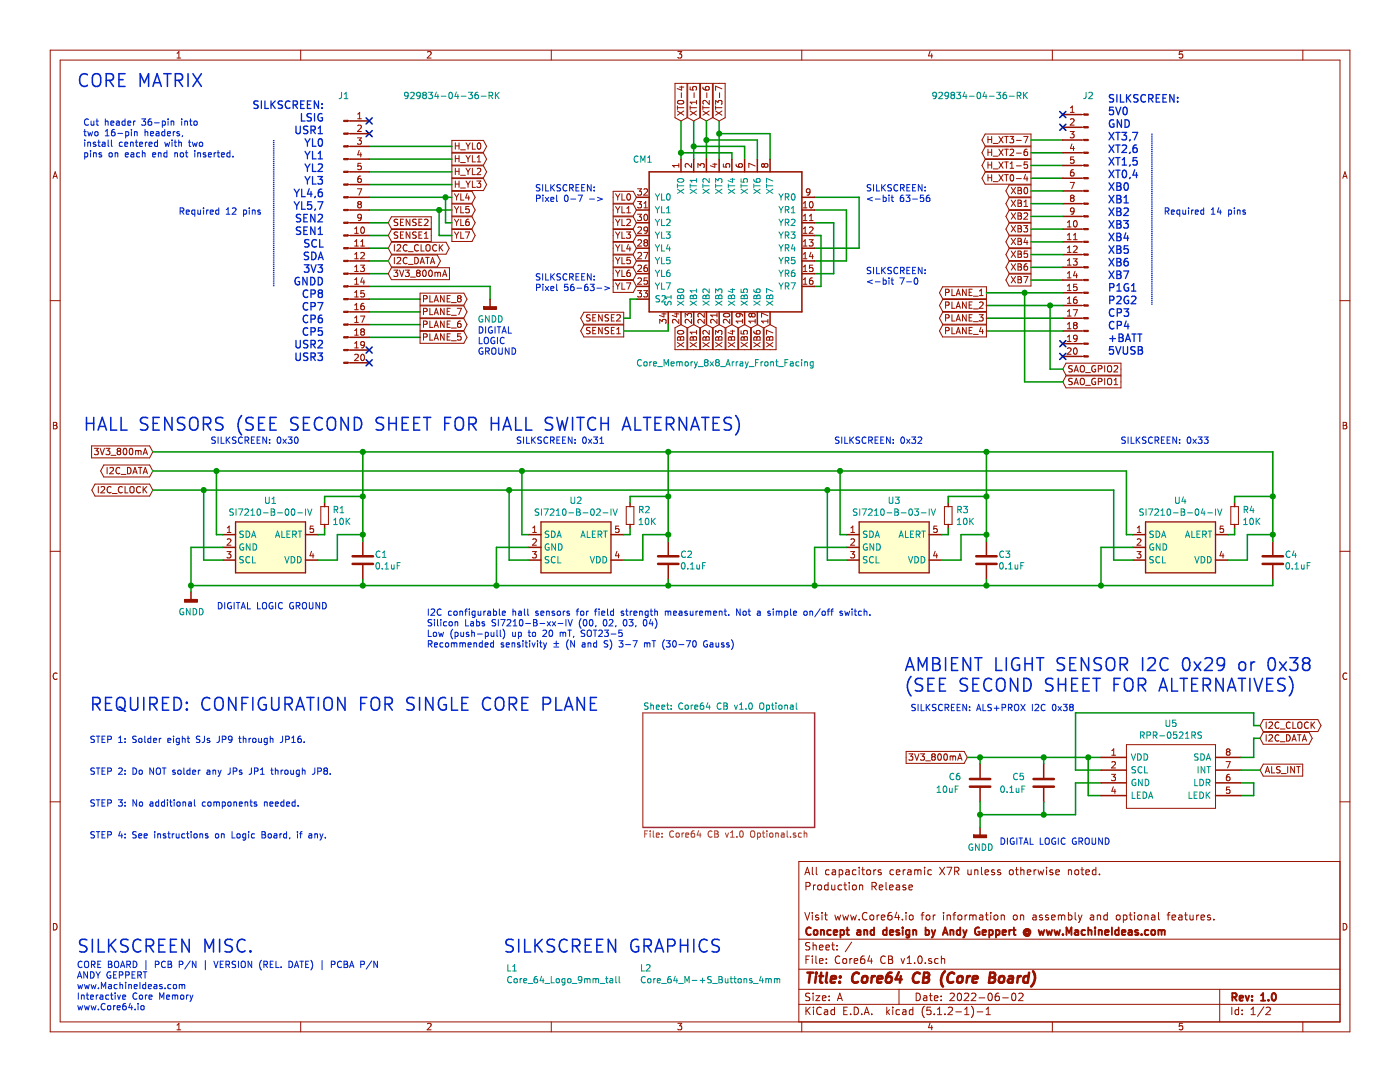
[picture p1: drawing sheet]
EESchema Schematic File Version 4
LIBS:Core64 CB v1.0-cache
EELAYER 29 0
EELAYER END
$Descr A 11000 8500
encoding utf-8
Sheet 1 2
Title "Core64 CB (Core Board)"
Date "2022-06-02"
Rev "1.0"
Comp "Concept and design by Andy Geppert @ www.MachineIdeas.com"
Comment1 "Visit www.Core64.io for information on assembly and optional features."
Comment2 ""
Comment3 "Production Release"
Comment4 "All capacitors ceramic X7R unless otherwise noted."
$EndDescr
Text GLabel 5350 2550 3    50   Input ~ 0
XB0
Text GLabel 5450 2550 3    50   Input ~ 0
XB1
Text GLabel 5550 2550 3    50   Input ~ 0
XB2
Text GLabel 5650 2550 3    50   Input ~ 0
XB3
Text GLabel 5750 2550 3    50   Input ~ 0
XB4
Text GLabel 5850 2550 3    50   Input ~ 0
XB5
Text GLabel 5950 2550 3    50   Input ~ 0
XB6
Text GLabel 6050 2550 3    50   Input ~ 0
XB7
Text GLabel 5650 950  1    50   Input ~ 0
XT3-7
Text GLabel 5550 950  1    50   Input ~ 0
XT2-6
Text GLabel 5450 950  1    50   Input ~ 0
XT1-5
Text GLabel 5350 950  1    50   Input ~ 0
XT0-4
Text GLabel 8100 1800 0    50   Output ~ 0
XB3
Text GLabel 8100 1700 0    50   Output ~ 0
XB2
Text GLabel 8100 1600 0    50   Output ~ 0
XB1
Text GLabel 8100 1500 0    50   Output ~ 0
XB0
Text GLabel 8100 1900 0    50   Output ~ 0
XB4
Text GLabel 8100 2000 0    50   Output ~ 0
XB5
Text GLabel 8100 2100 0    50   Output ~ 0
XB6
Text GLabel 8100 2200 0    50   Output ~ 0
XB7
Text GLabel 8100 1400 0    50   Output ~ 0
H_XT0-4
Text GLabel 8100 1300 0    50   Output ~ 0
H_XT1-5
Text GLabel 8100 1200 0    50   Output ~ 0
H_XT2-6
Text GLabel 8100 1100 0    50   Output ~ 0
H_XT3-7
Wire Wire Line
	5350 1200 5750 1200
Wire Wire Line
	5750 1200 5750 1250
Wire Wire Line
	5350 1200 5350 1250
Wire Wire Line
	5450 1250 5450 1150
Wire Wire Line
	5450 1150 5850 1150
Wire Wire Line
	5850 1150 5850 1250
Wire Wire Line
	5550 1250 5550 1100
Wire Wire Line
	5550 1100 5950 1100
Wire Wire Line
	5950 1100 5950 1250
Wire Wire Line
	5650 1250 5650 1050
Wire Wire Line
	5650 1050 6050 1050
Wire Wire Line
	6050 1050 6050 1250
Wire Wire Line
	5350 1200 5350 950 
Connection ~ 5350 1200
Wire Wire Line
	5450 1150 5450 950 
Connection ~ 5450 1150
Wire Wire Line
	5550 1100 5550 950 
Connection ~ 5550 1100
Wire Wire Line
	5650 1050 5650 950 
Connection ~ 5650 1050
Wire Wire Line
	8100 1100 8350 1100
Wire Wire Line
	8100 1200 8350 1200
Wire Wire Line
	8100 1300 8350 1300
Wire Wire Line
	8100 1400 8350 1400
Text GLabel 5000 2250 0    50   Input ~ 0
YL7
Text GLabel 5000 2150 0    50   Input ~ 0
YL6
Text GLabel 5000 2050 0    50   Input ~ 0
YL5
Text GLabel 5000 1950 0    50   Input ~ 0
YL4
Text GLabel 5000 1850 0    50   Input ~ 0
YL3
Text GLabel 5000 1750 0    50   Input ~ 0
YL2
Text GLabel 5000 1650 0    50   Input ~ 0
YL1
Text GLabel 5000 1550 0    50   Input ~ 0
YL0
Text GLabel 3550 1250 2    50   Output ~ 0
H_YL1
Text GLabel 3550 1150 2    50   Output ~ 0
H_YL0
Text GLabel 3550 1350 2    50   Output ~ 0
H_YL2
Text GLabel 3550 1450 2    50   Output ~ 0
H_YL3
Text GLabel 3550 1550 2    50   Output ~ 0
YL4
Text GLabel 3550 1650 2    50   Output ~ 0
YL5
Text GLabel 3550 1750 2    50   Output ~ 0
YL6
Text GLabel 3550 1850 2    50   Output ~ 0
YL7
Wire Wire Line
	3500 1550 3500 1750
Wire Wire Line
	3500 1750 3550 1750
Wire Wire Line
	3550 1150 2900 1150
Wire Wire Line
	2900 1250 3550 1250
Wire Wire Line
	2900 1350 3550 1350
Wire Wire Line
	3550 1450 2900 1450
Wire Wire Line
	3550 1550 3500 1550
Wire Wire Line
	3500 1550 2900 1550
Connection ~ 3500 1550
Wire Wire Line
	6750 1950 6400 1950
Wire Wire Line
	6750 1550 6750 1950
Wire Wire Line
	6400 1550 6750 1550
Wire Wire Line
	6650 1650 6400 1650
Wire Wire Line
	6650 2050 6650 1650
Wire Wire Line
	6400 2050 6650 2050
Wire Wire Line
	6550 1750 6400 1750
Wire Wire Line
	6550 2150 6550 1750
Wire Wire Line
	6400 2150 6550 2150
Wire Wire Line
	6450 1850 6400 1850
Wire Wire Line
	6450 2250 6450 1850
Wire Wire Line
	6400 2250 6450 2250
Wire Wire Line
	3450 1850 3550 1850
Wire Wire Line
	3450 1650 3450 1850
Wire Wire Line
	3550 1650 3450 1650
Text Notes 2550 2850 2    59   ~ 0
SILKSCREEN:\nLSIG\nUSR1\nYL0\nYL1\nYL2\nYL3\nYL4,6\nYL5,7\nSEN2\nSEN1\nSCL\nSDA\n3V3\nGNDD\nCP8\nCP7\nCP6\nCP5\nUSR2\nUSR3
Wire Wire Line
	3450 1650 2900 1650
Connection ~ 3450 1650
Wire Wire Line
	8100 2200 8350 2200
Wire Wire Line
	8100 2100 8350 2100
$Comp
L Connector:Conn_01x20_Male J2
U 1 1
P 8550 1800
F 0 "J2" H 8550 2850 50  0000 C CNN
F 1 "929834-04-36-RK" H 9400 2850 50  0000 C CNN
F 2 "Connector_PinHeader_2.54mm:PinHeader_1x20_P2.54mm_Vertical_SMD_and_TH_Pin1Right" H 8550 1800 50  0001 C CNN
F 3 "~" H 8550 1800 50  0001 C CNN
F 4 "Amphenol ICC (FCI)" H 8550 1800 50  0001 C CNN "Alt. Manufacturer"
F 5 "77311-420-36LF" H 8550 1800 50  0001 C CNN "Alt. Mfg P/N"
F 6 "929834-04-36-RK" H 8550 1800 50  0001 C CNN "Mfg P/N"
F 7 "NO" H 8550 1800 50  0001 C CNN "Insert"
F 8 "3M" H 8550 1800 50  0001 C CNN "Manufacturer_Name"
F 9 "Mouser" H 8550 1800 50  0001 C CNN "Supplier (Primary)"
F 10 "517-929834-04-36-RK" H 8550 1800 50  0001 C CNN "Supplier SKU (Primary)"
	1    8550 1800
	-1   0    0    -1  
$EndComp
$Comp
L CORE_64_LIBRARY:Core_Memory_8x8_Array_Front_Facing CM1
U 1 1
P 5700 1900
F 0 "CM1" H 5050 2550 50  0000 C CNN
F 1 "Core_Memory_8x8_Array_Front_Facing" H 5700 950 50  0000 C CNN
F 2 "Core_Memory_8x8_Array:core_64_6.75mm_square_v0.5_front_facing" H 5750 1950 50  0001 C CNN
F 3 "" H 5750 1950 50  0001 C CNN
F 4 "NO" H 5700 1900 50  0001 C CNN "Insert"
F 5 "Opening for the cores and wire grid" H 5700 1900 50  0001 C CNN "Description"
	1    5700 1900
	1    0    0    -1  
$EndComp
Text GLabel 4900 2600 0    50   Output ~ 0
SENSE1
Text GLabel 4900 2500 0    50   Output ~ 0
SENSE2
Wire Wire Line
	4900 2600 5250 2600
Wire Wire Line
	5250 2600 5250 2550
Wire Wire Line
	8350 1500 8100 1500
Wire Wire Line
	8350 1600 8100 1600
Wire Wire Line
	8350 1700 8100 1700
Wire Wire Line
	8100 1800 8350 1800
Wire Wire Line
	8350 1900 8100 1900
Wire Wire Line
	8100 2000 8350 2000
Text GLabel 3050 1850 2    50   Input ~ 0
SENSE1
Text GLabel 3050 1750 2    50   Input ~ 0
SENSE2
Wire Wire Line
	5000 2350 4950 2350
Wire Wire Line
	4950 2350 4950 2500
Wire Wire Line
	4950 2500 4900 2500
Wire Wire Line
	3050 1850 2900 1850
Wire Wire Line
	3850 2250 3850 2350
Wire Wire Line
	2900 2150 3050 2150
Wire Wire Line
	2900 2250 3850 2250
Wire Wire Line
	2900 2350 3300 2350
Wire Wire Line
	3300 2450 2900 2450
Wire Wire Line
	2900 2550 3300 2550
Wire Wire Line
	3300 2650 2900 2650
Wire Wire Line
	2900 1750 3050 1750
Text GLabel 3050 1950 2    50   BiDi ~ 0
I2C_CLOCK
Text GLabel 3050 2050 2    50   BiDi ~ 0
I2C_DATA
Wire Wire Line
	2900 1950 3050 1950
Wire Wire Line
	2900 2050 3050 2050
Text GLabel 3050 2150 2    50   Input ~ 0
3V3_800mA
Text Notes 1700 4800 0    50   ~ 0
DIGITAL LOGIC GROUND
$Comp
L Sensor_Magnetic:SI7210 U1
U 1 1
P 2150 4200
F 0 "U1" H 2125 4470 50  0000 C CNN
F 1 "SI7210-B-00-IV" H 2125 4377 50  0000 C CNN
F 2 "Package_TO_SOT_SMD:SOT-23-5" H 2150 3850 50  0001 C CNN
F 3 "http://www.infineon.com/dgdl/Infineon-TLV493D-A1B6-DS-v01_00-EN.pdf?fileId=5546d462525dbac40152a6b85c760e80" H 2000 4700 50  0001 C CNN
F 4 "YES" H 2150 4200 50  0001 C CNN "Insert"
F 5 "Silicon Labs" H 2150 4200 50  0001 C CNN "Manufacturer_Name"
F 6 "SI7210-B-00-IV" H 2150 4200 50  0001 C CNN "Mfg P/N"
F 7 "None" H 2150 4200 50  0001 C CNN "Alt. Manufacturer"
F 8 "None" H 2150 4200 50  0001 C CNN "Alt. Mfg P/N"
F 9 "Si7210 Series I2C Hall Effect Magnetic Position and Temperature Sensor" H 2150 4200 50  0001 C CNN "Description"
F 10 "Arrow" H 2150 4200 50  0001 C CNN "Supplier (2nd)"
F 11 "Newark" H 2150 4200 50  0001 C CNN "Supplier (Primary)"
F 12 "si7210-b-00-iv" H 2150 4200 50  0001 C CNN "Supplier SKU (2nd)"
F 13 "31AC1357" H 2150 4200 50  0001 C CNN "Supplier SKU (Primary)"
	1    2150 4200
	1    0    0    -1  
$EndComp
Text GLabel 1200 3850 0    50   BiDi ~ 0
I2C_CLOCK
$Comp
L power:GNDD #PWR03
U 1 1
P 1500 4650
F 0 "#PWR03" H 1500 4400 50  0001 C CNN
F 1 "GNDD" H 1504 4495 50  0000 C CNN
F 2 "" H 1500 4650 50  0001 C CNN
F 3 "" H 1500 4650 50  0001 C CNN
	1    1500 4650
	1    0    0    -1  
$EndComp
Text GLabel 1200 3550 0    50   Input ~ 0
3V3_800mA
Wire Wire Line
	1750 4300 1500 4300
Wire Wire Line
	2650 4400 2650 4200
Wire Wire Line
	2850 3550 1200 3550
$Comp
L Sensor_Magnetic:SI7210 U2
U 1 1
P 4550 4200
F 0 "U2" H 4525 4470 50  0000 C CNN
F 1 "SI7210-B-02-IV" H 4525 4377 50  0000 C CNN
F 2 "Package_TO_SOT_SMD:SOT-23-5" H 4550 3850 50  0001 C CNN
F 3 "http://www.infineon.com/dgdl/Infineon-TLV493D-A1B6-DS-v01_00-EN.pdf?fileId=5546d462525dbac40152a6b85c760e80" H 4400 4700 50  0001 C CNN
F 4 "YES" H 4550 4200 50  0001 C CNN "Insert"
F 5 "Silicon Labs" H 4550 4200 50  0001 C CNN "Manufacturer_Name"
F 6 "SI7210-B-02-IV" H 4550 4200 50  0001 C CNN "Mfg P/N"
F 7 "None" H 4550 4200 50  0001 C CNN "Alt. Manufacturer"
F 8 "None" H 4550 4200 50  0001 C CNN "Alt. Mfg P/N"
F 9 "Si7210 Series I2C Hall Effect Magnetic Position and Temperature Sensor" H 4550 4200 50  0001 C CNN "Description"
F 10 "Mouser" H 4550 4200 50  0001 C CNN "Supplier (2nd)"
F 11 "Newark" H 4550 4200 50  0001 C CNN "Supplier (Primary)"
F 12 "634-SI7210-B-02-IV" H 4550 4200 50  0001 C CNN "Supplier SKU (2nd)"
F 13 "31AC1359" H 4550 4200 50  0001 C CNN "Supplier SKU (Primary)"
	1    4550 4200
	1    0    0    -1  
$EndComp
$Comp
L Sensor_Magnetic:SI7210 U3
U 1 1
P 7050 4200
F 0 "U3" H 7025 4470 50  0000 C CNN
F 1 "SI7210-B-03-IV" H 7025 4377 50  0000 C CNN
F 2 "Package_TO_SOT_SMD:SOT-23-5" H 7050 3850 50  0001 C CNN
F 3 "http://www.infineon.com/dgdl/Infineon-TLV493D-A1B6-DS-v01_00-EN.pdf?fileId=5546d462525dbac40152a6b85c760e80" H 6900 4700 50  0001 C CNN
F 4 "YES" H 7050 4200 50  0001 C CNN "Insert"
F 5 "Silicon Labs" H 7050 4200 50  0001 C CNN "Manufacturer_Name"
F 6 "SI7210-B-03-IV" H 7050 4200 50  0001 C CNN "Mfg P/N"
F 7 "None" H 7050 4200 50  0001 C CNN "Alt. Manufacturer"
F 8 "None" H 7050 4200 50  0001 C CNN "Alt. Mfg P/N"
F 9 "Si7210 Series I2C Hall Effect Magnetic Position and Temperature Sensor" H 7050 4200 50  0001 C CNN "Description"
F 10 "Mouser" H 7050 4200 50  0001 C CNN "Supplier (2nd)"
F 11 "Newark" H 7050 4200 50  0001 C CNN "Supplier (Primary)"
F 12 "634-SI7210-B-03-IV" H 7050 4200 50  0001 C CNN "Supplier SKU (2nd)"
F 13 "31AC1360" H 7050 4200 50  0001 C CNN "Supplier SKU (Primary)"
	1    7050 4200
	1    0    0    -1  
$EndComp
$Comp
L Sensor_Magnetic:SI7210 U4
U 1 1
P 9300 4200
F 0 "U4" H 9275 4470 50  0000 C CNN
F 1 "SI7210-B-04-IV" H 9275 4377 50  0000 C CNN
F 2 "Package_TO_SOT_SMD:SOT-23-5" H 9300 3850 50  0001 C CNN
F 3 "http://www.infineon.com/dgdl/Infineon-TLV493D-A1B6-DS-v01_00-EN.pdf?fileId=5546d462525dbac40152a6b85c760e80" H 9150 4700 50  0001 C CNN
F 4 "YES" H 9300 4200 50  0001 C CNN "Insert"
F 5 "Silicon Labs" H 9300 4200 50  0001 C CNN "Manufacturer_Name"
F 6 "SI7210-B-04-IV" H 9300 4200 50  0001 C CNN "Mfg P/N"
F 7 "None" H 9300 4200 50  0001 C CNN "Alt. Manufacturer"
F 8 "None" H 9300 4200 50  0001 C CNN "Alt. Mfg P/N"
F 9 "Si7210 Series I2C Hall Effect Magnetic Position and Temperature Sensor" H 9300 4200 50  0001 C CNN "Description"
F 10 "Arrow" H 9300 4200 50  0001 C CNN "Supplier (2nd)"
F 11 "Mouser" H 9300 4200 50  0001 C CNN "Supplier (Primary)"
F 12 "si7210-b-04-iv" H 9300 4200 50  0001 C CNN "Supplier SKU (2nd)"
F 13 "634-SI7210-B-04-IV" H 9300 4200 50  0001 C CNN "Supplier SKU (Primary)"
	1    9300 4200
	1    0    0    -1  
$EndComp
Wire Wire Line
	4150 4300 3900 4300
Wire Wire Line
	3900 4300 3900 4600
Wire Wire Line
	8650 4600 8650 4300
Wire Wire Line
	8650 4300 8900 4300
Wire Wire Line
	6650 4300 6400 4300
Wire Wire Line
	6400 4300 6400 4600
Connection ~ 6400 4600
Connection ~ 2850 3550
Wire Wire Line
	1700 4200 1750 4200
Text GLabel 1200 3700 0    50   BiDi ~ 0
I2C_DATA
Wire Wire Line
	1200 3850 1600 3850
Wire Wire Line
	1700 4200 1700 3700
Connection ~ 1700 3700
Wire Wire Line
	1600 4400 1600 3850
Wire Wire Line
	1600 4400 1750 4400
Connection ~ 1600 3850
Wire Wire Line
	1200 3700 1700 3700
Wire Wire Line
	8900 4200 8850 4200
Wire Wire Line
	8850 4200 8850 3700
Wire Wire Line
	8900 4400 8750 4400
Wire Wire Line
	8750 4400 8750 3850
Wire Wire Line
	1600 3850 4000 3850
Wire Wire Line
	1700 3700 4100 3700
Wire Wire Line
	6650 4200 6600 4200
Wire Wire Line
	6650 4400 6500 4400
Wire Wire Line
	6500 4400 6500 3850
Connection ~ 6500 3850
Wire Wire Line
	4150 4200 4100 4200
Wire Wire Line
	4100 4200 4100 3700
Connection ~ 4100 3700
Wire Wire Line
	4100 3700 6600 3700
Wire Wire Line
	4150 4400 4000 4400
Wire Wire Line
	4000 4400 4000 3850
Connection ~ 4000 3850
Wire Wire Line
	4000 3850 6500 3850
Wire Wire Line
	6500 3850 8750 3850
Wire Wire Line
	6600 4200 6600 3700
Connection ~ 6600 3700
Wire Wire Line
	6600 3700 8850 3700
$Comp
L Device:C C1
U 1 1
P 2850 4400
F 0 "C1" H 2941 4446 50  0000 L CNN
F 1 "0.1uF" H 2941 4355 50  0000 L CNN
F 2 "Capacitor_SMD:C_0805_2012Metric" H 2850 4400 50  0001 C CNN
F 3 "~" H 2850 4400 50  0001 C CNN
F 4 "C396718" H 2850 4400 50  0001 C CNN "LCSC"
F 5 "YES" H 2850 4400 50  0001 C CNN "Insert"
F 6 "Capacitor" H 2850 4400 50  0001 C CNN "Description"
F 7 "X7R ceramic" H 2850 4400 50  0001 C CNN "Value_Modifer"
	1    2850 4400
	1    0    0    -1  
$EndComp
Connection ~ 8650 4600
Text Notes 3350 5100 0    50   ~ 0
I2C configurable hall sensors for field strength measurement. Not a simple on/off switch.\nSilicon Labs SI7210-B-xx-IV (00, 02, 03, 04)\nLow (push-pull) up to 20 mT, SOT23-5\nRecommended sensitivity ± (N and S) 3-7 mT (30-70 Gauss)
Text Notes 3750 2800 0    50   ~ 0
DIGITAL\nLOGIC\nGROUND
Text GLabel 8350 2900 2    50   Input ~ 0
SAO_GPIO2
Text GLabel 8350 3000 2    50   Input ~ 0
SAO_GPIO1
Wire Wire Line
	8250 2900 8350 2900
Wire Wire Line
	8250 2400 8250 2900
Wire Wire Line
	8350 3000 8050 3000
Text Notes 7150 5600 0    50   ~ 0
SILKSCREEN: ALS+PROX I2C 0x38
$Comp
L power:GNDD #PWR05
U 1 1
P 3850 2350
F 0 "#PWR05" H 3850 2100 50  0001 C CNN
F 1 "GNDD" H 3854 2195 50  0000 C CNN
F 2 "" H 3850 2350 50  0001 C CNN
F 3 "" H 3850 2350 50  0001 C CNN
	1    3850 2350
	1    0    0    -1  
$EndComp
Wire Wire Line
	7750 2500 8350 2500
Wire Wire Line
	7750 2400 8250 2400
Connection ~ 8250 2400
Wire Wire Line
	8250 2400 8350 2400
Wire Wire Line
	7750 2600 8350 2600
Text Notes 7100 5450 0    100  ~ 0
AMBIENT LIGHT SENSOR I2C 0x29 or 0x38\n(SEE SECOND SHEET FOR ALTERNATIVES)
Text Notes 3950 7500 0    100  ~ 0
SILKSCREEN GRAPHICS
Text Notes 650  3400 0    100  ~ 0
HALL SENSORS (SEE SECOND SHEET FOR HALL SWITCH ALTERNATES)
Text Notes 600  700  0    100  ~ 0
CORE MATRIX
Text Notes 1650 3500 0    50   ~ 0
SILKSCREEN: 0x30
Text Notes 4050 3500 0    50   ~ 0
SILKSCREEN: 0x31
Text Notes 6550 3500 0    50   ~ 0
SILKSCREEN: 0x32
Text Notes 8800 3500 0    50   ~ 0
SILKSCREEN: 0x33
Wire Wire Line
	2500 4400 2650 4400
Wire Wire Line
	1500 4300 1500 4600
Wire Wire Line
	3900 4600 2850 4600
Connection ~ 3900 4600
Connection ~ 1500 4600
Wire Wire Line
	1500 4600 1500 4650
Connection ~ 2850 4600
Wire Wire Line
	2850 4600 1500 4600
Wire Wire Line
	2850 4250 2850 4200
Wire Wire Line
	2850 4200 2650 4200
Wire Wire Line
	8650 4600 10000 4600
Text Notes 4200 1600 0    50   ~ 0
SILKSCREEN:\nPixel 0-7 ->
Text Notes 6800 1600 0    50   ~ 0
SILKSCREEN:\n<-bit 63-56
Text Notes 6800 2250 0    50   ~ 0
SILKSCREEN:\n<-bit 7-0
Text Notes 4200 2300 0    50   ~ 0
SILKSCREEN:\nPixel 56-63->
Text Notes 600  7950 0    50   ~ 0
CORE BOARD | PCB P/N | VERSION (REL. DATE) | PCBA P/N\nANDY GEPPERT   \nwww.MachineIdeas.com\nInteractive Core Memory\nwww.Core64.io
Text GLabel 3300 2350 2    50   Output ~ 0
PLANE_8
Text GLabel 3300 2450 2    50   Output ~ 0
PLANE_7
Text GLabel 3300 2550 2    50   Output ~ 0
PLANE_6
Text GLabel 3300 2650 2    50   Output ~ 0
PLANE_5
Text GLabel 7750 2600 0    50   Output ~ 0
PLANE_4
Text GLabel 7750 2500 0    50   Output ~ 0
PLANE_3
Text GLabel 7750 2400 0    50   Output ~ 0
PLANE_2
Text GLabel 7750 2300 0    50   Output ~ 0
PLANE_1
Wire Wire Line
	8350 2300 8050 2300
Wire Wire Line
	8050 3000 8050 2300
Connection ~ 8050 2300
Wire Wire Line
	8050 2300 7750 2300
Text Notes 600  7500 0    100  ~ 0
SILKSCREEN MISC.
$Comp
L CORE_64_LIBRARY:Core_64_Logo_9mm_tall L1
U 1 1
P 3950 7650
F 0 "L1" H 3975 7697 50  0000 L CNN
F 1 "Core_64_Logo_9mm_tall" H 3975 7604 50  0000 L CNN
F 2 "Core_Memory_8x8_Array:Core64_Logo_9mm_tall" H 3950 7650 50  0001 C CNN
F 3 "" H 3950 7650 50  0001 C CNN
F 4 "NO" H 3950 7650 50  0001 C CNN "Insert"
F 5 "Silkscreen" H 3950 7650 50  0001 C CNN "Description"
	1    3950 7650
	1    0    0    -1  
$EndComp
$Comp
L CORE_64_LIBRARY:Core_64_M-+S_Buttons_4mm L2
U 1 1
P 5000 7650
F 0 "L2" H 5025 7697 50  0000 L CNN
F 1 "Core_64_M-+S_Buttons_4mm" H 5025 7604 50  0000 L CNN
F 2 "Core_Memory_8x8_Array:Core64-M_-_+_S_Buttons" H 5000 7650 50  0001 C CNN
F 3 "" H 5000 7650 50  0001 C CNN
F 4 "NO" H 5000 7650 50  0001 C CNN "Insert"
F 5 "Silkscreen" H 5000 7650 50  0001 C CNN "Description"
	1    5000 7650
	1    0    0    -1  
$EndComp
Text Notes 700  5600 0    100  ~ 0
REQUIRED: CONFIGURATION FOR SINGLE CORE PLANE
Text Notes 700  5850 0    50   ~ 0
STEP 1: Solder eight SJs JP9 through JP16.
Text Notes 700  6100 0    50   ~ 0
STEP 2: Do NOT solder any JPs JP1 through JP8.
Text Notes 700  6350 0    50   ~ 0
STEP 3: No additional components needed.
Text Notes 700  6600 0    50   ~ 0
STEP 4: See instructions on Logic Board, if any.
$Comp
L Device:R_Small R1
U 1 1
P 2550 4050
F 0 "R1" H 2609 4097 50  0000 L CNN
F 1 "10K" H 2609 4004 50  0000 L CNN
F 2 "Resistor_SMD:R_0805_2012Metric" H 2550 4050 50  0001 C CNN
F 3 "~" H 2550 4050 50  0001 C CNN
F 4 "C269724" H 2550 4050 50  0001 C CNN "LCSC"
F 5 "YES" H 2550 4050 50  0001 C CNN "Insert"
F 6 "Resistor" H 2550 4050 50  0001 C CNN "Description"
F 7 "10%" H 2550 4050 50  0001 C CNN "Value_Modifer"
	1    2550 4050
	1    0    0    -1  
$EndComp
Wire Wire Line
	2550 3950 2550 3900
Wire Wire Line
	2550 3900 2850 3900
Wire Wire Line
	2850 3900 2850 3550
Wire Wire Line
	2550 4150 2550 4200
Wire Wire Line
	2550 4200 2500 4200
Wire Wire Line
	2850 4550 2850 4600
Wire Wire Line
	2850 3900 2850 4200
Connection ~ 2850 3900
Connection ~ 2850 4200
Wire Wire Line
	3900 4600 5250 4600
Wire Wire Line
	5050 4400 5050 4200
$Comp
L Device:C C2
U 1 1
P 5250 4400
F 0 "C2" H 5341 4446 50  0000 L CNN
F 1 "0.1uF" H 5341 4355 50  0000 L CNN
F 2 "Capacitor_SMD:C_0805_2012Metric" H 5250 4400 50  0001 C CNN
F 3 "~" H 5250 4400 50  0001 C CNN
F 4 "C396718" H 5250 4400 50  0001 C CNN "LCSC"
F 5 "YES" H 5250 4400 50  0001 C CNN "Insert"
F 6 "Capacitor" H 5250 4400 50  0001 C CNN "Description"
F 7 "X7R ceramic" H 5250 4400 50  0001 C CNN "Value_Modifer"
	1    5250 4400
	1    0    0    -1  
$EndComp
Wire Wire Line
	4900 4400 5050 4400
Wire Wire Line
	5250 4250 5250 4200
Wire Wire Line
	5250 4200 5050 4200
$Comp
L Device:R_Small R2
U 1 1
P 4950 4050
F 0 "R2" H 5009 4097 50  0000 L CNN
F 1 "10K" H 5009 4004 50  0000 L CNN
F 2 "Resistor_SMD:R_0805_2012Metric" H 4950 4050 50  0001 C CNN
F 3 "~" H 4950 4050 50  0001 C CNN
F 4 "C269724" H 4950 4050 50  0001 C CNN "LCSC"
F 5 "YES" H 4950 4050 50  0001 C CNN "Insert"
F 6 "Resistor" H 4950 4050 50  0001 C CNN "Description"
F 7 "10%" H 4950 4050 50  0001 C CNN "Value_Modifer"
	1    4950 4050
	1    0    0    -1  
$EndComp
Wire Wire Line
	4950 3950 4950 3900
Wire Wire Line
	4950 3900 5250 3900
Wire Wire Line
	5250 3900 5250 3550
Wire Wire Line
	4950 4150 4950 4200
Wire Wire Line
	4950 4200 4900 4200
Wire Wire Line
	5250 3900 5250 4200
Connection ~ 5250 3900
Connection ~ 5250 4200
Wire Wire Line
	2850 3550 5250 3550
Wire Wire Line
	6400 4600 7750 4600
Wire Wire Line
	7550 4400 7550 4200
$Comp
L Device:C C3
U 1 1
P 7750 4400
F 0 "C3" H 7841 4446 50  0000 L CNN
F 1 "0.1uF" H 7841 4355 50  0000 L CNN
F 2 "Capacitor_SMD:C_0805_2012Metric" H 7750 4400 50  0001 C CNN
F 3 "~" H 7750 4400 50  0001 C CNN
F 4 "C396718" H 7750 4400 50  0001 C CNN "LCSC"
F 5 "YES" H 7750 4400 50  0001 C CNN "Insert"
F 6 "Capacitor" H 7750 4400 50  0001 C CNN "Description"
F 7 "X7R ceramic" H 7750 4400 50  0001 C CNN "Value_Modifer"
	1    7750 4400
	1    0    0    -1  
$EndComp
Wire Wire Line
	7400 4400 7550 4400
Wire Wire Line
	7750 4250 7750 4200
Wire Wire Line
	7750 4200 7550 4200
$Comp
L Device:R_Small R3
U 1 1
P 7450 4050
F 0 "R3" H 7509 4097 50  0000 L CNN
F 1 "10K" H 7509 4004 50  0000 L CNN
F 2 "Resistor_SMD:R_0805_2012Metric" H 7450 4050 50  0001 C CNN
F 3 "~" H 7450 4050 50  0001 C CNN
F 4 "C269724" H 7450 4050 50  0001 C CNN "LCSC"
F 5 "YES" H 7450 4050 50  0001 C CNN "Insert"
F 6 "Resistor" H 7450 4050 50  0001 C CNN "Description"
F 7 "10%" H 7450 4050 50  0001 C CNN "Value_Modifer"
	1    7450 4050
	1    0    0    -1  
$EndComp
Wire Wire Line
	7450 3950 7450 3900
Wire Wire Line
	7450 3900 7750 3900
Wire Wire Line
	7750 3900 7750 3550
Wire Wire Line
	7450 4150 7450 4200
Wire Wire Line
	7450 4200 7400 4200
Wire Wire Line
	7750 3900 7750 4200
Connection ~ 7750 3900
Connection ~ 7750 4200
Wire Wire Line
	9800 4400 9800 4200
$Comp
L Device:C C4
U 1 1
P 10000 4400
F 0 "C4" H 10091 4446 50  0000 L CNN
F 1 "0.1uF" H 10091 4355 50  0000 L CNN
F 2 "Capacitor_SMD:C_0805_2012Metric" H 10000 4400 50  0001 C CNN
F 3 "~" H 10000 4400 50  0001 C CNN
F 4 "C396718" H 10000 4400 50  0001 C CNN "LCSC"
F 5 "YES" H 10000 4400 50  0001 C CNN "Insert"
F 6 "Capacitor" H 10000 4400 50  0001 C CNN "Description"
F 7 "X7R ceramic" H 10000 4400 50  0001 C CNN "Value_Modifer"
	1    10000 4400
	1    0    0    -1  
$EndComp
Wire Wire Line
	9650 4400 9800 4400
Wire Wire Line
	10000 4250 10000 4200
Wire Wire Line
	10000 4200 9800 4200
$Comp
L Device:R_Small R4
U 1 1
P 9700 4050
F 0 "R4" H 9759 4097 50  0000 L CNN
F 1 "10K" H 9759 4004 50  0000 L CNN
F 2 "Resistor_SMD:R_0805_2012Metric" H 9700 4050 50  0001 C CNN
F 3 "~" H 9700 4050 50  0001 C CNN
F 4 "C269724" H 9700 4050 50  0001 C CNN "LCSC"
F 5 "YES" H 9700 4050 50  0001 C CNN "Insert"
F 6 "Resistor" H 9700 4050 50  0001 C CNN "Description"
F 7 "10%" H 9700 4050 50  0001 C CNN "Value_Modifer"
	1    9700 4050
	1    0    0    -1  
$EndComp
Wire Wire Line
	9700 3950 9700 3900
Wire Wire Line
	9700 3900 10000 3900
Wire Wire Line
	10000 3900 10000 3550
Wire Wire Line
	9700 4150 9700 4200
Wire Wire Line
	9700 4200 9650 4200
Wire Wire Line
	10000 4550 10000 4600
Wire Wire Line
	10000 3900 10000 4200
Connection ~ 10000 3900
Connection ~ 10000 4200
Connection ~ 5250 3550
Wire Wire Line
	5250 3550 7750 3550
Connection ~ 7750 3550
Wire Wire Line
	7750 3550 10000 3550
Wire Wire Line
	5250 4550 5250 4600
Connection ~ 5250 4600
Wire Wire Line
	5250 4600 6400 4600
Wire Wire Line
	7750 4550 7750 4600
Connection ~ 7750 4600
Wire Wire Line
	7750 4600 8650 4600
NoConn ~ 2900 1050
$Comp
L Connector:Conn_01x20_Male J1
U 1 1
P 2700 1850
F 0 "J1" H 2700 2950 50  0000 C CNN
F 1 "929834-04-36-RK" H 3550 2950 50  0000 C CNN
F 2 "Connector_PinHeader_2.54mm:PinHeader_1x20_P2.54mm_Vertical_SMD_and_TH_Pin1Right" H 2700 1850 50  0001 C CNN
F 3 "~" H 2700 1850 50  0001 C CNN
F 4 "Amphenol ICC (FCI)" H 2700 1850 50  0001 C CNN "Alt. Manufacturer"
F 5 "77311-420-36LF" H 2700 1850 50  0001 C CNN "Alt. Mfg P/N"
F 6 "929834-04-36-RK" H 2700 1850 50  0001 C CNN "Mfg P/N"
F 7 "NO" H 2700 1850 50  0001 C CNN "Insert"
F 8 "3M" H 2700 1850 50  0001 C CNN "Manufacturer_Name"
F 9 "Mouser" H 2700 1850 50  0001 C CNN "Supplier (Primary)"
F 10 "517-929834-04-36-RK" H 2700 1850 50  0001 C CNN "Supplier SKU (Primary)"
	1    2700 1850
	1    0    0    -1  
$EndComp
NoConn ~ 8350 1000
NoConn ~ 8350 900 
NoConn ~ 2900 950 
NoConn ~ 8350 2800
NoConn ~ 8350 2700
NoConn ~ 2900 2750
NoConn ~ 2900 2850
$Comp
L Device:C C5
U 1 1
P 8200 6150
F 0 "C5" H 7950 6200 50  0000 L CNN
F 1 "0.1uF" H 7850 6100 50  0000 L CNN
F 2 "Capacitor_SMD:C_0805_2012Metric" H 8238 6000 50  0001 C CNN
F 3 "~" H 8200 6150 50  0001 C CNN
F 4 "C396718" H 8200 6150 50  0001 C CNN "LCSC"
F 5 "NO" H 8200 6150 50  0001 C CNN "Insert"
F 6 "Capacitor" H 8200 6150 50  0001 C CNN "Description"
F 7 "X7R ceramic" H 8200 6150 50  0001 C CNN "Value_Modifer"
	1    8200 6150
	1    0    0    -1  
$EndComp
Text Notes 7850 6650 0    50   ~ 0
DIGITAL LOGIC GROUND
$Comp
L power:GNDD #PWR01
U 1 1
P 7700 6500
F 0 "#PWR01" H 7700 6250 50  0001 C CNN
F 1 "GNDD" H 7704 6345 50  0000 C CNN
F 2 "" H 7700 6500 50  0001 C CNN
F 3 "" H 7700 6500 50  0001 C CNN
	1    7700 6500
	1    0    0    -1  
$EndComp
Wire Wire Line
	8200 5950 8200 6000
Text GLabel 7600 5950 0    50   Input ~ 0
3V3_800mA
Text GLabel 9900 5700 2    50   BiDi ~ 0
I2C_CLOCK
Wire Wire Line
	8200 5950 7700 5950
Connection ~ 8200 5950
Wire Wire Line
	8200 6400 8200 6300
$Sheet
S 5050 5600 1350 900 
U 604D6360
F0 "Core64 CB v1.0 Optional" 50
F1 "Core64 CB v1.0 Optional.sch" 50
$EndSheet
Text GLabel 9900 6050 2    50   Input ~ 0
ALS_INT
Wire Notes Line
	9050 1050 9050 2400
Text Notes 9800 1700 2    50   ~ 0
Required 14 pins
Text Notes 8700 2800 0    59   ~ 0
SILKSCREEN:\n5V0\nGND\nXT3,7\nXT2,6\nXT1,5\nXT0,4\nXB0\nXB1\nXB2\nXB3\nXB4\nXB5\nXB6\nXB7\nP1G1\nP2G2\nCP3\nCP4\n+BATT\n5VUSB
Text Notes 1400 1700 0    50   ~ 0
Required 12 pins
Wire Notes Line
	2150 1100 2150 2250
Text Notes 650  1250 0    50   ~ 0
Cut header 36-pin into\ntwo 16-pin headers,\ninstall centered with two\npins on each end not inserted.
Wire Wire Line
	8650 6050 8450 6050
Wire Wire Line
	8200 5950 8550 5950
Wire Wire Line
	9900 5700 9850 5700
Wire Wire Line
	9850 5700 9850 5600
Wire Wire Line
	8450 5600 8450 6050
Wire Wire Line
	8650 6150 8450 6150
Wire Wire Line
	8450 6150 8450 6400
Wire Wire Line
	8450 5600 9850 5600
Wire Wire Line
	9750 6250 9850 6250
Wire Wire Line
	9850 6150 9750 6150
Wire Wire Line
	8650 6250 8550 6250
Wire Wire Line
	8550 6250 8550 5950
Connection ~ 8550 5950
Wire Wire Line
	8550 5950 8650 5950
Wire Wire Line
	8200 6400 8450 6400
$Comp
L Device:C C6
U 1 1
P 7700 6150
F 0 "C6" H 7450 6200 50  0000 L CNN
F 1 "10uF" H 7350 6100 50  0000 L CNN
F 2 "Capacitor_SMD:C_0805_2012Metric" H 7738 6000 50  0001 C CNN
F 3 "~" H 7700 6150 50  0001 C CNN
F 4 "C396718" H 7700 6150 50  0001 C CNN "LCSC"
F 5 "NO" H 7700 6150 50  0001 C CNN "Insert"
F 6 "Capacitor" H 7700 6150 50  0001 C CNN "Description"
F 7 "X7R ceramic" H 7700 6150 50  0001 C CNN "Value_Modifer"
	1    7700 6150
	1    0    0    -1  
$EndComp
Wire Wire Line
	7700 6000 7700 5950
Wire Wire Line
	7600 5950 7700 5950
Connection ~ 7700 5950
Wire Wire Line
	9850 6250 9850 6150
$Comp
L RPR-0521RS:RPR-0521RS U5
U 1 1
P 8650 5950
F 0 "U5" H 9200 6218 50  0000 C CNN
F 1 "RPR-0521RS" H 9200 6125 50  0000 C CNN
F 2 "Rohm_RPR-0521RS:RPR0521RS" H 9600 6050 50  0001 L CNN
F 3 "http://rohmfs.rohm.com/en/products/databook/datasheet/opto/optical_sensor/opto_module/rpr-0521rs-e.pdf" H 9600 5950 50  0001 L CNN
F 4 "I2C Digital Light Sensor, ALS w/prox 1.8V logic w/IrLED driver" H 9600 5850 50  0001 L CNN "Description"
F 5 "1.35" H 9600 5750 50  0001 L CNN "Height"
F 6 "ROHM Semiconductor" H 9600 5650 50  0001 L CNN "Manufacturer_Name"
F 7 "RPR-0521RS" H 9600 5550 50  0001 L CNN "Manufacturer_Part_Number"
F 8 "755-RPR-0521RS" H 9600 5450 50  0001 L CNN "Mouser Part Number"
F 9 "https://www.mouser.co.uk/ProductDetail/ROHM-Semiconductor/RPR-0521RS/?qs=pn%2Fzyis3XjF8Rw%252BiP8XjBQ%3D%3D" H 9600 5350 50  0001 L CNN "Mouser Price/Stock"
F 10 "NO" H 8650 5950 50  0001 C CNN "Insert"
F 11 "RPR-0521RS" H 8650 5950 50  0001 C CNN "Mfg P/N"
F 12 "None" H 8650 5950 50  0001 C CNN "Alt. Manufacturer"
F 13 "None" H 8650 5950 50  0001 C CNN "Alt. Mfg P/N"
	1    8650 5950
	1    0    0    -1  
$EndComp
Text GLabel 9900 5800 2    50   BiDi ~ 0
I2C_DATA
Wire Wire Line
	9750 5950 9850 5950
Wire Wire Line
	9850 5950 9850 5800
Wire Wire Line
	9850 5800 9900 5800
Wire Wire Line
	9750 6050 9900 6050
Wire Wire Line
	8200 6400 7700 6400
Wire Wire Line
	7700 6400 7700 6300
Connection ~ 8200 6400
Wire Wire Line
	7700 6500 7700 6400
Connection ~ 7700 6400
$EndSCHEMATC
